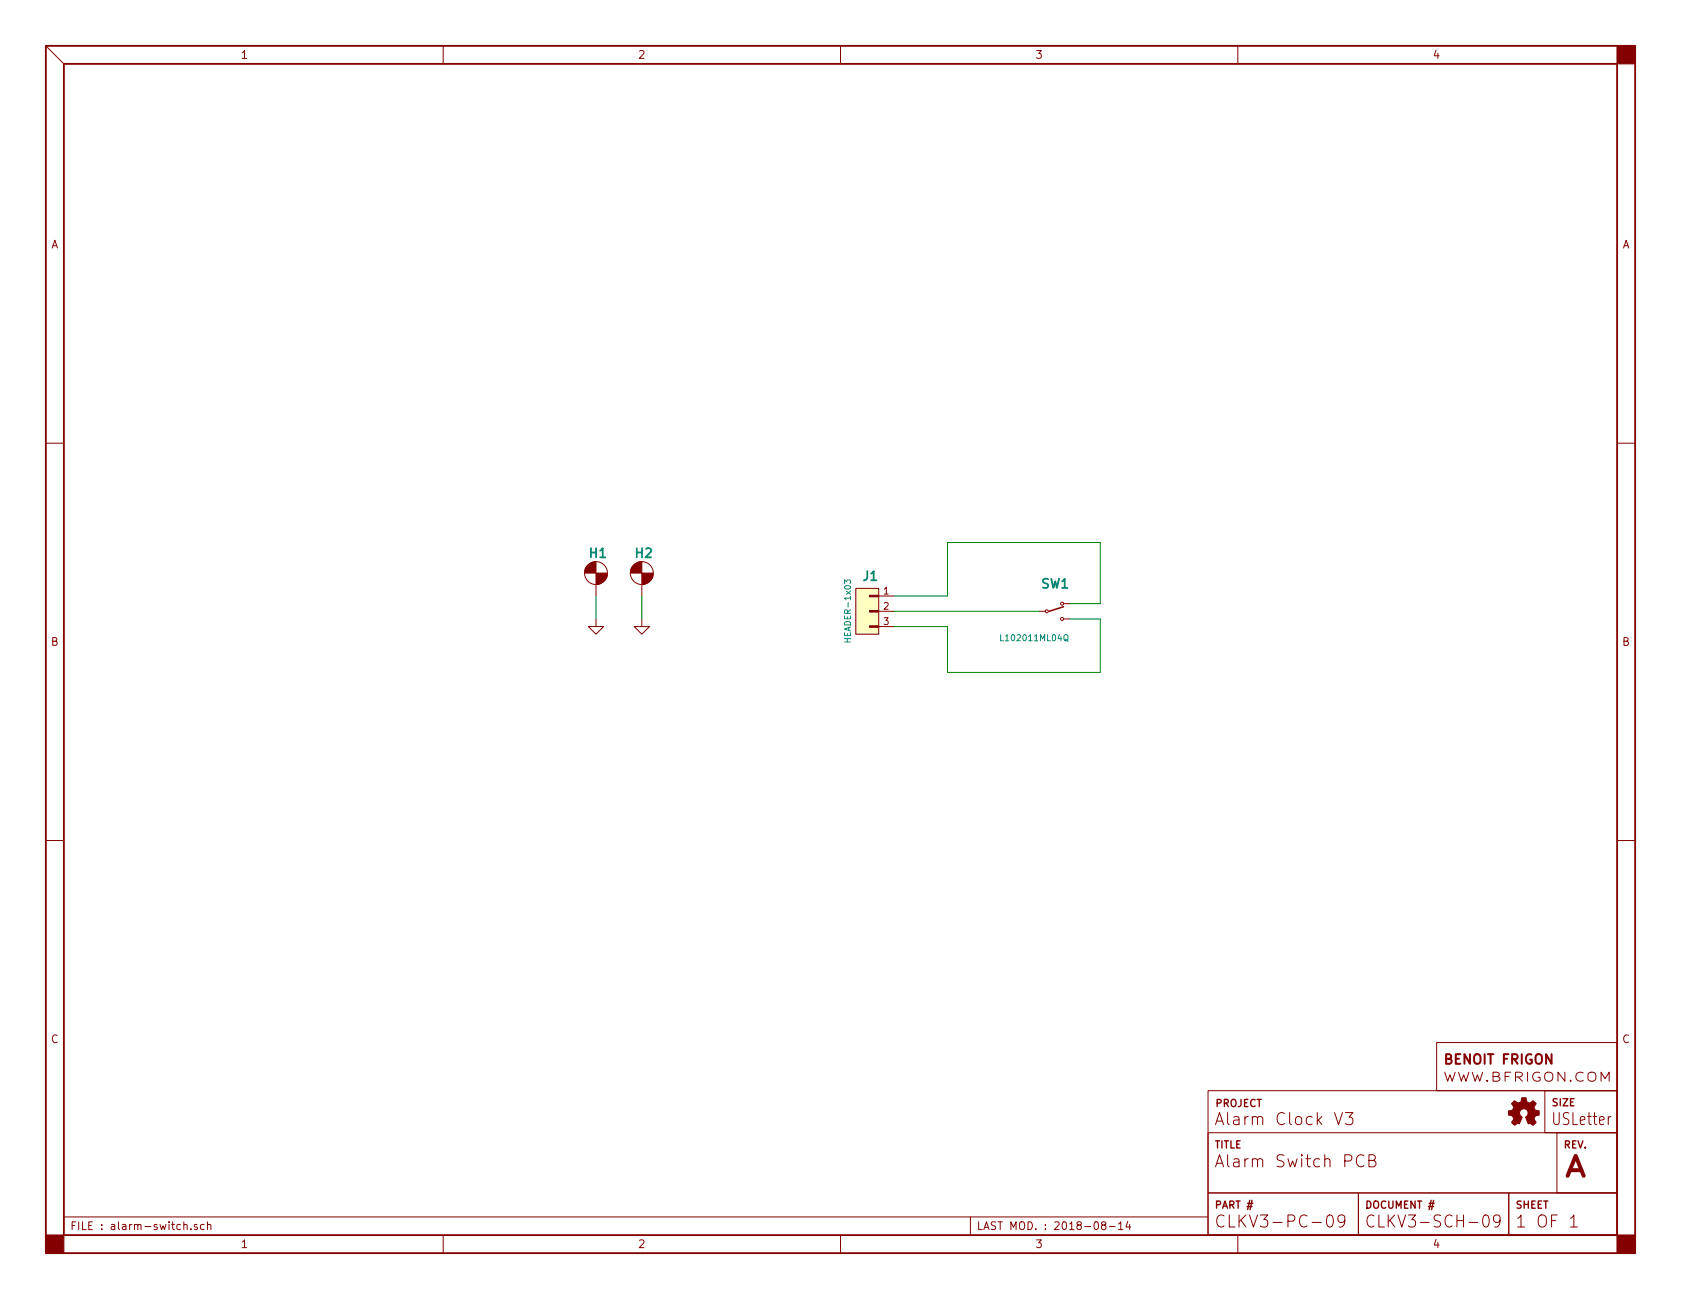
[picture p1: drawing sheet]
EESchema Schematic File Version 4
LIBS:alarm-switch-cache
EELAYER 26 0
EELAYER END
$Descr USLetter 11000 8500
encoding utf-8
Sheet 1 1
Title "Alarm Switch PCB"
Date "2018-08-14"
Rev "A"
Comp ""
Comment1 "CLKV3-PC-09"
Comment2 "CLKV3-SCH-09"
Comment3 "Alarm Clock V3"
Comment4 ""
$EndDescr
$Comp
L connectors:Hole H1
U 1 1
P 3900 3750
F 0 "H1" H 3850 3850 60  0000 L BNB
F 1 "Hole" H 3950 3650 40  0001 L TNN
F 2 "conn-wire-pads:Hole-Screw-#4" H 3950 3575 40  0001 L TNN
F 3 "" H 3850 3825 60  0001 C CNN
F 4 "Virtual" H 3850 3975 40  0001 L BNN "Family"
	1    3900 3750
	1    0    0    -1  
$EndComp
$Comp
L connectors:Hole H2
U 1 1
P 4200 3750
F 0 "H2" H 4150 3850 60  0000 L BNB
F 1 "Hole" H 4250 3650 40  0001 L TNN
F 2 "conn-wire-pads:Hole-Screw-#4" H 4250 3575 40  0001 L TNN
F 3 "" H 4150 3825 60  0001 C CNN
F 4 "Virtual" H 4150 3975 40  0001 L BNN "Family"
	1    4200 3750
	1    0    0    -1  
$EndComp
$Comp
L power:GND #PWR01
U 1 1
P 3900 4050
F 0 "#PWR01" H 3900 4100 30  0001 C CNN
F 1 "GND" H 3900 3925 30  0001 C CNN
F 2 "" H 3900 4050 60  0000 C CNN
F 3 "" H 3900 4050 60  0000 C CNN
	1    3900 4050
	1    0    0    -1  
$EndComp
$Comp
L power:GND #PWR02
U 1 1
P 4200 4050
F 0 "#PWR02" H 4200 4100 30  0001 C CNN
F 1 "GND" H 4200 3925 30  0001 C CNN
F 2 "" H 4200 4050 60  0000 C CNN
F 3 "" H 4200 4050 60  0000 C CNN
	1    4200 4050
	1    0    0    -1  
$EndComp
Wire Wire Line
	4200 3900 4200 4050
Wire Wire Line
	3900 3900 3900 4050
$Comp
L alarm-switch-rescue:SPDT SW1
U 1 1
P 6900 4000
F 0 "SW1" H 6800 4150 60  0000 L BNB
F 1 "L102011ML04Q" H 6800 3850 40  0000 L TNN
F 2 "switches:CK_L102XXXML04" H 6975 3825 40  0001 L TNN
F 3 "" H 6800 3950 60  0001 C CNN
F 4 "-" H 6975 4200 40  0001 L BNN "Part"
F 5 "Switch" H 6975 4300 40  0001 L BNN "Family"
	1    6900 4000
	-1   0    0    -1  
$EndComp
$Comp
L connectors:HEADER-1x03 J1
U 1 1
P 5700 4000
F 0 "J1" H 5650 4200 60  0000 L BNB
F 1 "HEADER-1x03" V 5850 4000 40  0000 C CNN
F 2 "conn-header:HDR-M-1x03" H 5700 4000 60  0001 C CNN
F 3 "" H 5700 4000 60  0001 C CNN
F 4 "-" H 5650 4300 40  0001 L BNN "Part"
F 5 "Virtual" H 5650 4400 40  0001 L BNN "Family"
	1    5700 4000
	-1   0    0    -1  
$EndComp
Wire Wire Line
	6800 4000 5850 4000
Wire Wire Line
	5850 3900 6200 3900
Wire Wire Line
	6200 3900 6200 3550
Wire Wire Line
	6200 3550 7200 3550
Wire Wire Line
	7200 3550 7200 3950
Wire Wire Line
	7200 3950 7000 3950
Wire Wire Line
	5850 4100 6200 4100
Wire Wire Line
	6200 4100 6200 4400
Wire Wire Line
	6200 4400 7200 4400
Wire Wire Line
	7200 4400 7200 4050
Wire Wire Line
	7200 4050 7000 4050
$EndSCHEMATC
